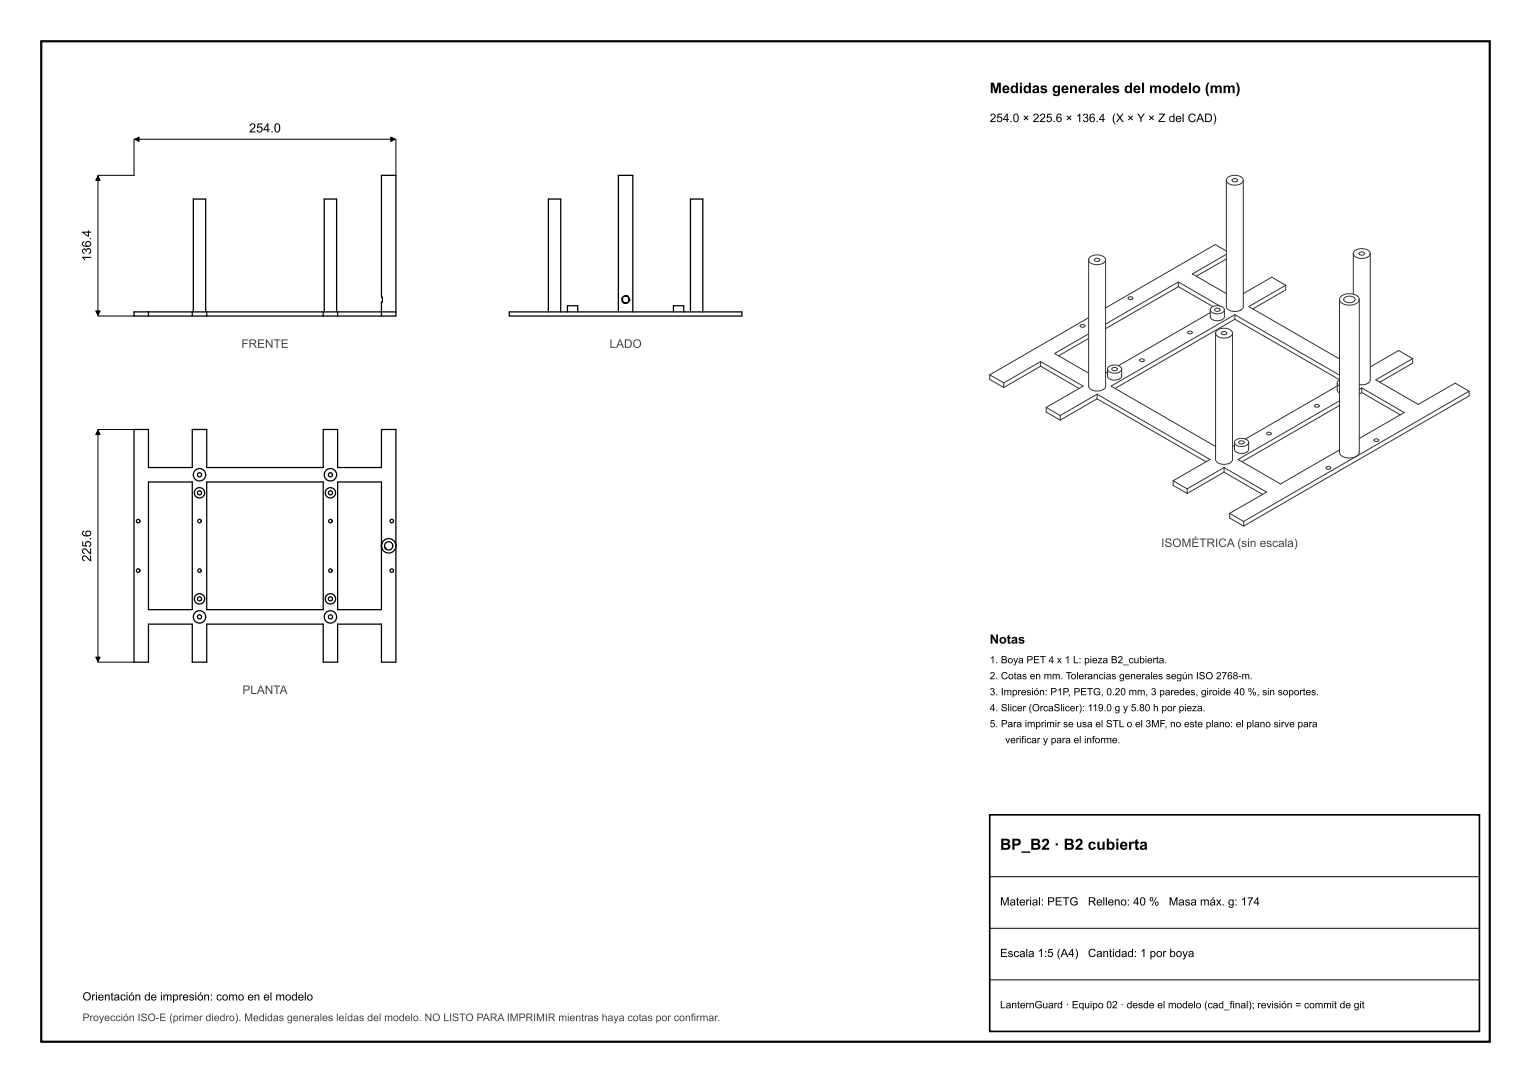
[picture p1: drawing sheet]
<svg xmlns="http://www.w3.org/2000/svg" width="297mm" height="210mm" viewBox="0 0 297 210" stroke-linecap="round" stroke-linejoin="round" font-family="sans-serif">
<path d="M8 8h281v194h-281z" fill="none" stroke="#000" stroke-width=".42"/>
<path d="M192 158h95v42h-95z" fill="none" stroke="#000" stroke-width=".32"/>
<g fill="none" stroke="#000" stroke-width=".25">
<path d="M74 58.8l.2-.8a6.1 6.1 0 0 1-.2-2.8v-21.2h2.8v26.5M74 58.8v1.7M74.1 57.6h.1M74.1 58.5l-.1 .3M74.1 57.7h.1M120.7 58v.1M120.7 58h.1M120.7 57.9v.1M120.7 58.3h.1M120.7 58.4h.1M120.7 57.8h.1M120.8 58.5h.1"/>
<path d="M120.8 57.6h.1M120.8 58.5l.1 .1M120.9 58.6h.1M121 58.6h.1M121 58.7h.1M121.1 57.4l-.1 .1M121.1 58.7h.1M121.2 58.8h.1M121.3 58.8h.1M121.4 58.8h.1M121.4 57.4h-.2M121.5 57.4h.1"/>
<path d="M121.5 58.8h.1M121.6 57.4h.1M121.8 57.5h.1M121.8 57.6h.1M121.9 58.6h.1M121.9 57.7h.1M122 58.4h.1M122 57.8h.1M122 57.8v.2M122 58.2v.1M122.1 58.2h.1M122.1 58h.1"/>
<path d="M122.1 58.1h.1M28.8 60.5h-2.4a.33 .33 0 0 0-.4 .1 .33 .33 0 0 0 0 .4 .28 .28 0 0 0 .1 .3 .28 .28 0 0 0 .4 0h2.3M28.8 60.5h8.5M28.8 61.3h8.5M28.8 60.5v.8M37.3 60.5v.8M37.3 60.5h2.8M37.3 61.3h2.8M37.5 60.5v-21.9h2.4v21.9M40.1 60.5h22.6M40.1 61.3h22.6M40.1 60.5v.8"/>
<path d="M62.7 60.5h2.8M62.7 61.3h2.8M62.7 60.5v.8M62.9 60.5v-21.9h2.4v21.9M65.5 60.5h8.5M65.5 61.3h8.5M65.5 60.5v.8M74 60.5h2.8M74 60.5v.8M76.8 60.5v.4a.33 .33 0 0 1-.1 .4 .33 .33 0 0 1-.4 0h-2.3M98.8 60.5h45.1v.8h-45.1zM106.4 60.5v-21.9h2.4v21.9"/>
<path d="M110.1 60.5v-.8a.33 .33 0 0 1 .1-.5 .33 .33 0 0 1 .4 .1h1.1a.33 .33 0 0 1 .4 .1 .33 .33 0 0 1 0 .4v.7M120 60.5v-26.5h2.8v26.5M130.6 60.5v-.8a.33 .33 0 0 1 .2-.5 .33 .33 0 0 1 .4 .1h1.1a.33 .33 0 0 1 .4 .1 .33 .33 0 0 1-.1 .4v.7M133.9 60.5v-21.9h2.4v21.9M26 83.3h2.5a.29 .29 0 0 1 .3 .1 .29 .29 0 0 1 0 .4v6.5a.35 .35 0 0 0 .1 .4 .35 .35 0 0 0 .5 0h7.6a.29 .29 0 0 0 .3-.2 .29 .29 0 0 0 0-.3v-6.5a.34 .34 0 0 1 .1-.4 .34 .34 0 0 1 .4 0h1.9a.35 .35 0 0 1 .4 .1 .35 .35 0 0 1 0 .4v6.9h22.6v-7.1a.29 .29 0 0 1 .1-.3 .29 .29 0 0 1 .4 0h2a.29 .29 0 0 1 .3 .1 .29 .29 0 0 1 0 .4v6.5a.35 .35 0 0 0 .1 .4 .35 .35 0 0 0 .5 0h7.6a.29 .29 0 0 0 .3-.2 .29 .29 0 0 0 0-.3v-6.5a.34 .34 0 0 1 .1-.4 .34 .34 0 0 1 .4 0h2.3v45.1h-2.4a.35 .35 0 0 1-.4-.1 .35 .35 0 0 1 0-.5v-6.5a.3 .3 0 0 0-.1-.3 .3 .3 0 0 0-.4 0h-7.6a.35 .35 0 0 0-.4 .1 .35 .35 0 0 0 0 .5v6.5a.29 .29 0 0 1-.1 .3 .29 .29 0 0 1-.4 0h-2a.29 .29 0 0 1-.3-.1 .29 .29 0 0 1 0-.4v-6.9h-22.6v7a.34 .34 0 0 1-.1 .4 .34 .34 0 0 1-.4 0h-1.9a.35 .35 0 0 1-.4-.1 .35 .35 0 0 1 0-.5v-6.5a.3 .3 0 0 0-.1-.3 .3 .3 0 0 0-.4 0h-7.6a.35 .35 0 0 0-.4 .1 .35 .35 0 0 0 0 .5v6.5a.29 .29 0 0 1-.1 .3 .29 .29 0 0 1-.4 0h-2.3zM28.8 93.5h8.5v24.7h-8.5zM40.1 93.5h22.6v24.7h-22.6zM65.5 93.5h8.1a.29 .29 0 0 1 .4 0 .29 .29 0 0 1 0 .4v24.3h-8.5zM74 105.8l.1 .5M74 105.6v.2M74 105.6h.1M74 105.5v.1"/>
<path d="M74.1 105.5h.1M74.1 106.4l.1 .1M74.2 105.1l-.1 .4M74.6 105.8v.1M74.6 106v.1M74.7 106.1l.3 .4"/>
<circle cx="121.4" cy="58.1" r=".7"/>
<circle cx="38.7" cy="95.6" r=".4"/>
<circle cx="38.7" cy="92.1" r=".4"/>
<circle cx="38.7" cy="95.6" r="1"/>
<circle cx="38.7" cy="92.1" r="1.2"/>
<circle cx="64.1" cy="92.1" r=".4"/>
<circle cx="64.1" cy="95.6" r=".4"/>
<circle cx="64.1" cy="92.1" r="1.2"/>
<circle cx="64.1" cy="95.6" r="1"/>
<circle cx="26.8" cy="101" r=".34"/>
<circle cx="26.8" cy="110.6" r=".34"/>
<circle cx="38.7" cy="101" r=".34"/>
<circle cx="38.7" cy="116.1" r=".4"/>
<circle cx="38.7" cy="119.6" r=".4"/>
<circle cx="38.7" cy="116.1" r="1"/>
<circle cx="38.7" cy="110.6" r=".34"/>
<circle cx="38.7" cy="119.6" r="1.2"/>
<circle cx="64.1" cy="119.6" r=".4"/>
<circle cx="64.1" cy="116.1" r=".4"/>
<circle cx="64.1" cy="101" r=".34"/>
<circle cx="64.1" cy="119.6" r="1.2"/>
<circle cx="64.1" cy="116.1" r="1"/>
<circle cx="64.1" cy="110.6" r=".34"/>
<circle cx="75.4" cy="105.8" r=".8"/>
<circle cx="75.4" cy="105.8" r="1.4"/>
<circle cx="76" cy="101" r=".34"/>
<circle cx="76" cy="110.6" r=".34"/>
</g>
<g fill="none" stroke="#333" stroke-width=".19">
<path d="M237.9 34.9v23.9a1.4 1.4 0 0 0 1.8 1.6 1.37 1.37 0 0 0 1.5-1.8v-23.7M237.9 34.9a1.83 1.83 0 0 0 2.3 .9l.7-.3 .3-.6M237.9 34.9a1.82 1.82 0 0 1 2.3-.8l.7 .3 .3 .5M239.1 34.8l.4-.2a.34 .34 0 0 1 .5 .1 .34 .34 0 0 1-.2 .5h-.1a.42 .42 0 0 1-.5 0 .42 .42 0 0 1-.1-.4zM211.2 50.4v23.9a1.4 1.4 0 0 0 1.7 1.5 1.37 1.37 0 0 0 1.6-1.8v-23.6M211.2 50.4a1.83 1.83 0 0 0 2.3 .8l.7-.3 .3-.5M211.2 50.4a1.82 1.82 0 0 1 2.3-.9l.7 .3 .3 .6M212.4 50.2l.4-.1a.34 .34 0 0 1 .5 .1 .34 .34 0 0 1-.2 .4l-.1 .1a.42 .42 0 0 1-.5 0 .42 .42 0 0 1-.1-.5zM218.9 57.7l.1-.1a.4 .4 0 0 1 .5-.1 .4 .4 0 0 1 .2 .5l-.3 .1a.4 .4 0 0 1-.5-.4zM228.6 54.7l-14.1 8.1M228.6 54.7l8 4.6M228.6 55.6l-14.1 8.1"/>
<path d="M228.6 55.6l6.7 3.8M228.6 54.7v.9M235.7 59.9l.4-.2a.34 .34 0 0 1 .5 .2 .34 .34 0 0 1-.2 .4l-.1 .1a.42 .42 0 0 1-.5-.1 .42 .42 0 0 1-.1-.4zM237.9 49.3l-6.6 3.8 6.6 3.8M237.9 48.7l-1.6-1a.79 .79 0 0 0-1.3 .1l-20.5 11.9M237.9 50.2l-5.8 3.4M249.4 55.3l-7.1 4.1 17.5 10.2M249.4 55.3l-2.2-1.3a.79 .79 0 0 0-1.2 .2l-4.8 2.7M249.4 55.3a.94 .94 0 0 1-.7 1.3l-5.7 3.3M259.8 58.1v28.9a1.59 1.59 0 0 0 2 1.8l1.3-.3M259.8 58.1a2 2 0 0 0 2.4 1 1.54 1.54 0 0 0 1.5-1M259.8 58.1a2.01 2.01 0 0 1 2.5-1.1 1.51 1.51 0 0 1 1.4 1.1"/>
<path d="M260.8 57.8a1.37 1.37 0 0 1 2.1 .3 1.27 1.27 0 0 1-2.2 0zM262.5 49.2a1.83 1.83 0 0 0 2.3 .8l.7-.3 .3-.5M262.5 49.2a1.82 1.82 0 0 1 2.3-.9l.7 .3 .3 .6M262.5 49.2v7.8M263.7 58.1v29.6l-.2 .5-.4 .3M263.7 49l.4-.1a.34 .34 0 0 1 .5 .1 .34 .34 0 0 1-.1 .4l-.1 .1a.42 .42 0 0 1-.5 0 .42 .42 0 0 1-.2-.5zM265.8 49.2v23.8a1.46 1.46 0 0 1-1.9 1.6h-.2M192 72.7l2.7 1.5M192 72.7a.94 .94 0 0 0 .7 1.3l2 1.1M194.7 74.2v.9M201.9 70.1l8.2 4.8-7.1 4.1M201.9 70.1l-7.2 4.1"/>
<path d="M201.9 71l7.4 4.3M201.9 70.1v.9M201.9 71l-7.2 4.1M203 79a.94 .94 0 0 0 .7 1.3l2 1.2M203 79l2.7 1.6M209.6 63.1l.1-.1a.4 .4 0 0 1 .5-.1 .4 .4 0 0 1 .2 .4l-.3 .1a.4 .4 0 0 1-.5-.3zM211.2 61.6l-19.2 11.1M211.2 64.7l-6.6 3.8 6.6 3.9M211.2 65.6l-5.8 3.4M212.8 76.4l-7.1 4.2M212.8 76.4l21.9 12.7-7.1 4.1M212.8 77.3l-7.1 4.2"/>
<path d="M212.8 77.3l21.2 12.2M212.8 76.4v.9M214.8 71.6v.3a1.43 1.43 0 0 0 .7 1.7 1.62 1.62 0 0 0 2.1-.7v-1.3M214.8 72.1l-.3 .3M214.8 71.6a1.58 1.58 0 0 0 2.8 0M214.8 71.6a1.58 1.58 0 0 1 2.8 0M215.8 71.4l.4-.1a.34 .34 0 0 1 .5 .1 .34 .34 0 0 1-.2 .4l-.1 .1a.42 .42 0 0 1-.5 0 .42 .42 0 0 1-.1-.5zM221.1 69.7l.2-.1a.4 .4 0 0 1 .4 0 .4 .4 0 0 1 .2 .4l-.2 .1a.4 .4 0 0 1-.6-.4zM230.4 64.4l.2-.2a.4 .4 0 0 1 .4 0 .4 .4 0 0 1 .2 .4l-.2 .1a.4 .4 0 0 1-.6-.3zM234.8 60.6l-17.8 10.3M234.8 60.1v.3a1.43 1.43 0 0 0 .6 1.7 1.62 1.62 0 0 0 2.1-.7v-1.3M234.8 60.1a1.58 1.58 0 0 0 2.7 0"/>
<path d="M234.8 60.1a1.58 1.58 0 0 1 2.7 0M235.8 64.6v23.9a1.4 1.4 0 0 0 1.8 1.5 1.37 1.37 0 0 0 1.5-1.7v-23.7M235.8 64.6a1.83 1.83 0 0 0 2.3 .9l.7-.4 .3-.5M235.8 64.6a1.82 1.82 0 0 1 2.3-.9l.7 .3 .3 .6M237 64.4l.4-.1a.34 .34 0 0 1 .5 .1 .34 .34 0 0 1-.2 .5h-.1a.42 .42 0 0 1-.5 0 .42 .42 0 0 1-.1-.5zM239.5 61l-24 13.9 20.3 11.7M239.5 61l20.3 11.7M239.5 61.9l-23.2 13.4M239.5 61.9l20.3 11.7M239.5 61v.9M255 78.6l.2-.1a.4 .4 0 0 1 .5-.1 .4 .4 0 0 1 .2 .4l-.3 .1a.4 .4 0 0 1-.6-.3zM259.4 74.8l-17.8 10.3"/>
<path d="M259.4 74.3v.3a1.87 1.87 0 0 0 .4 1.5v.1M259.4 74.3l.1 .3 .3 .3M259.8 77.7l-19.6 11.4 7.7 4.5a.74 .74 0 0 0 1.2-.1l10.7-6.3M259.8 78.6l-18.9 10.9M259.8 73.7l-.3 .3-.1 .3M264.2 75.2l8.2 4.8-8.7 5M264.2 75.2l-.5 .3M264.2 76.1l-.5 .3M264.2 76.1l7.4 4.3M264.2 75.2v.9M274 69.5l-7.1 4.2 7.8 4.4a.79 .79 0 0 0 1.2-.1l5.9-3.4a.79 .79 0 0 1 1.2 .1l2 1.2M274 69.5l-2.2-1.3a.79 .79 0 0 0-1.2 .2l-4.8 2.7"/>
<path d="M274 69.5a.94 .94 0 0 1-.7 1.4l-5.6 3.2M285 75.9l-21.9 12.6M285 75.9v.3a.83 .83 0 0 1-.7 1l-43 24.8M205.7 80.6v.9M227.6 93.2l2.7 1.6M227.6 93.2a.94 .94 0 0 0 .7 1.4l2 1.1M230.3 94.8v.9M237.5 90.7l-7.2 4.1M237.5 90.7l8.2 4.7-7.2 4.1M237.5 91.6l-7.2 4.1M237.5 91.6l7.4 4.3M237.5 90.7v.9"/>
<path d="M238.5 99.5l2.8 1.6M238.5 99.5a.94 .94 0 0 0 .8 1.4l2 1.1M239.5 86.4l-.4 .2M239.5 85.8v.3a1.43 1.43 0 0 0 .6 1.7 1.62 1.62 0 0 0 2.1-.7v-1.3M239.5 85.8a1.58 1.58 0 0 0 2.7 0M239.5 85.8a1.58 1.58 0 0 1 2.7 0M240.4 85.6l.4-.1a.34 .34 0 0 1 .5 .1 .34 .34 0 0 1-.2 .5h-.1a.42 .42 0 0 1-.5 0 .42 .42 0 0 1-.1-.5zM245.7 84l.2-.2a.4 .4 0 0 1 .5 0 .4 .4 0 0 1 .2 .4l-.3 .1a.4 .4 0 0 1-.6-.3zM257.3 90.6l.1-.1a.4 .4 0 0 1 .5 0 .4 .4 0 0 1 .2 .4l-.3 .1a.4 .4 0 0 1-.5-.4zM263.1 88.5l-21.8 12.6M266.6 85.3l.1-.2a.4 .4 0 0 1 .5 0 .4 .4 0 0 1 .2 .4l-.3 .1a.4 .4 0 0 1-.5-.3zM241.3 101.1v.9"/>
</g>
<path d="M19 34.1v27M26 27v7h-7M26.1 27h50.6M76.8 27v7M19 61.3h7M19 83.4v44.9M19 83.3h7M19 128.4h7M192 170h95M192 180h95M192 190h95" fill="none" stroke="#000" stroke-width=".19"/>
<path d="M19 34.1l.4 .9h-.8zM26.1 27l.9-.4v.8zM75.8 26.6l.9 .4-.9 .4zM18.6 60.3h.8l-.4 .8zM19 83.4l.4 .9h-.8zM18.6 127.4h.8l-.4 .9z" fill="#000" stroke="#000" stroke-width=".19"/>
<text font-size="3" x="194" y="164.8">BP_B2 · B2 cubierta</text>
<text font-size="2.8" x="192" y="18.1">Medidas generales del modelo (mm)</text>
<g font-size="2.5">
<text x="48.3" y="25.7">254.0</text>
<text x="17.7" y="50.7" transform="rotate(-90 17.7 50.7)">136.4</text>
<text x="17.7" y="108.9" transform="rotate(-90 17.7 108.9)">225.6</text>
<text x="192" y="124.8">Notas</text>
</g>
<text font-size="2.3" x="192" y="23.7">254.0 × 225.6 × 136.4 (X × Y × Z del CAD)</text>
<g font-size="2.3" fill="#444">
<text x="46.8" y="67.4">FRENTE</text>
<text x="118.2" y="67.5">LADO</text>
<text x="225.3" y="106.1">ISOMÉTRICA (sin escala)</text>
<text x="47" y="134.6">PLANTA</text>
</g>
<g font-size="2.2">
<text x="194" y="175.6">Material: PETG</text>
<text x="211" y="175.6">Relleno: 40 %</text>
<text x="226.7" y="175.6">Masa máx. g: 174</text>
<text x="194" y="185.6">Escala 1:5 (A4)</text>
<text x="211.1" y="185.6">Cantidad: 1 por boya</text>
<text x="16" y="194">Orientación de impresión: como en el modelo</text>
</g>
<text font-size="2" fill="#444" x="16" y="198">Proyección ISO-E (primer diedro). Medidas generales leídas del modelo. NO LISTO PARA IMPRIMIR mientras haya cotas por confirmar.</text>
<text font-size="2" x="194" y="195.5">LanternGuard · Equipo 02 · desde el modelo (cad_final); revisión = commit de git</text>
<g font-size="1.9">
<text x="192" y="128.6">1. Boya PET 4 x 1 L: pieza B2_cubierta.</text>
<text x="192" y="131.7">2. Cotas en mm. Tolerancias generales según ISO 2768-m.</text>
<text x="192" y="134.8">3. Impresión: P1P, PETG, 0.20 mm, 3 paredes, giroide 40 %, sin soportes.</text>
<text x="192" y="137.9">4. Slicer (OrcaSlicer): 119.0 g y 5.80 h por pieza.</text>
<text x="192" y="141">5. Para imprimir se usa el STL o el 3MF, no este plano: el plano sirve para</text>
<text x="195" y="144.1">verificar y para el informe.</text>
</g>
</svg>
